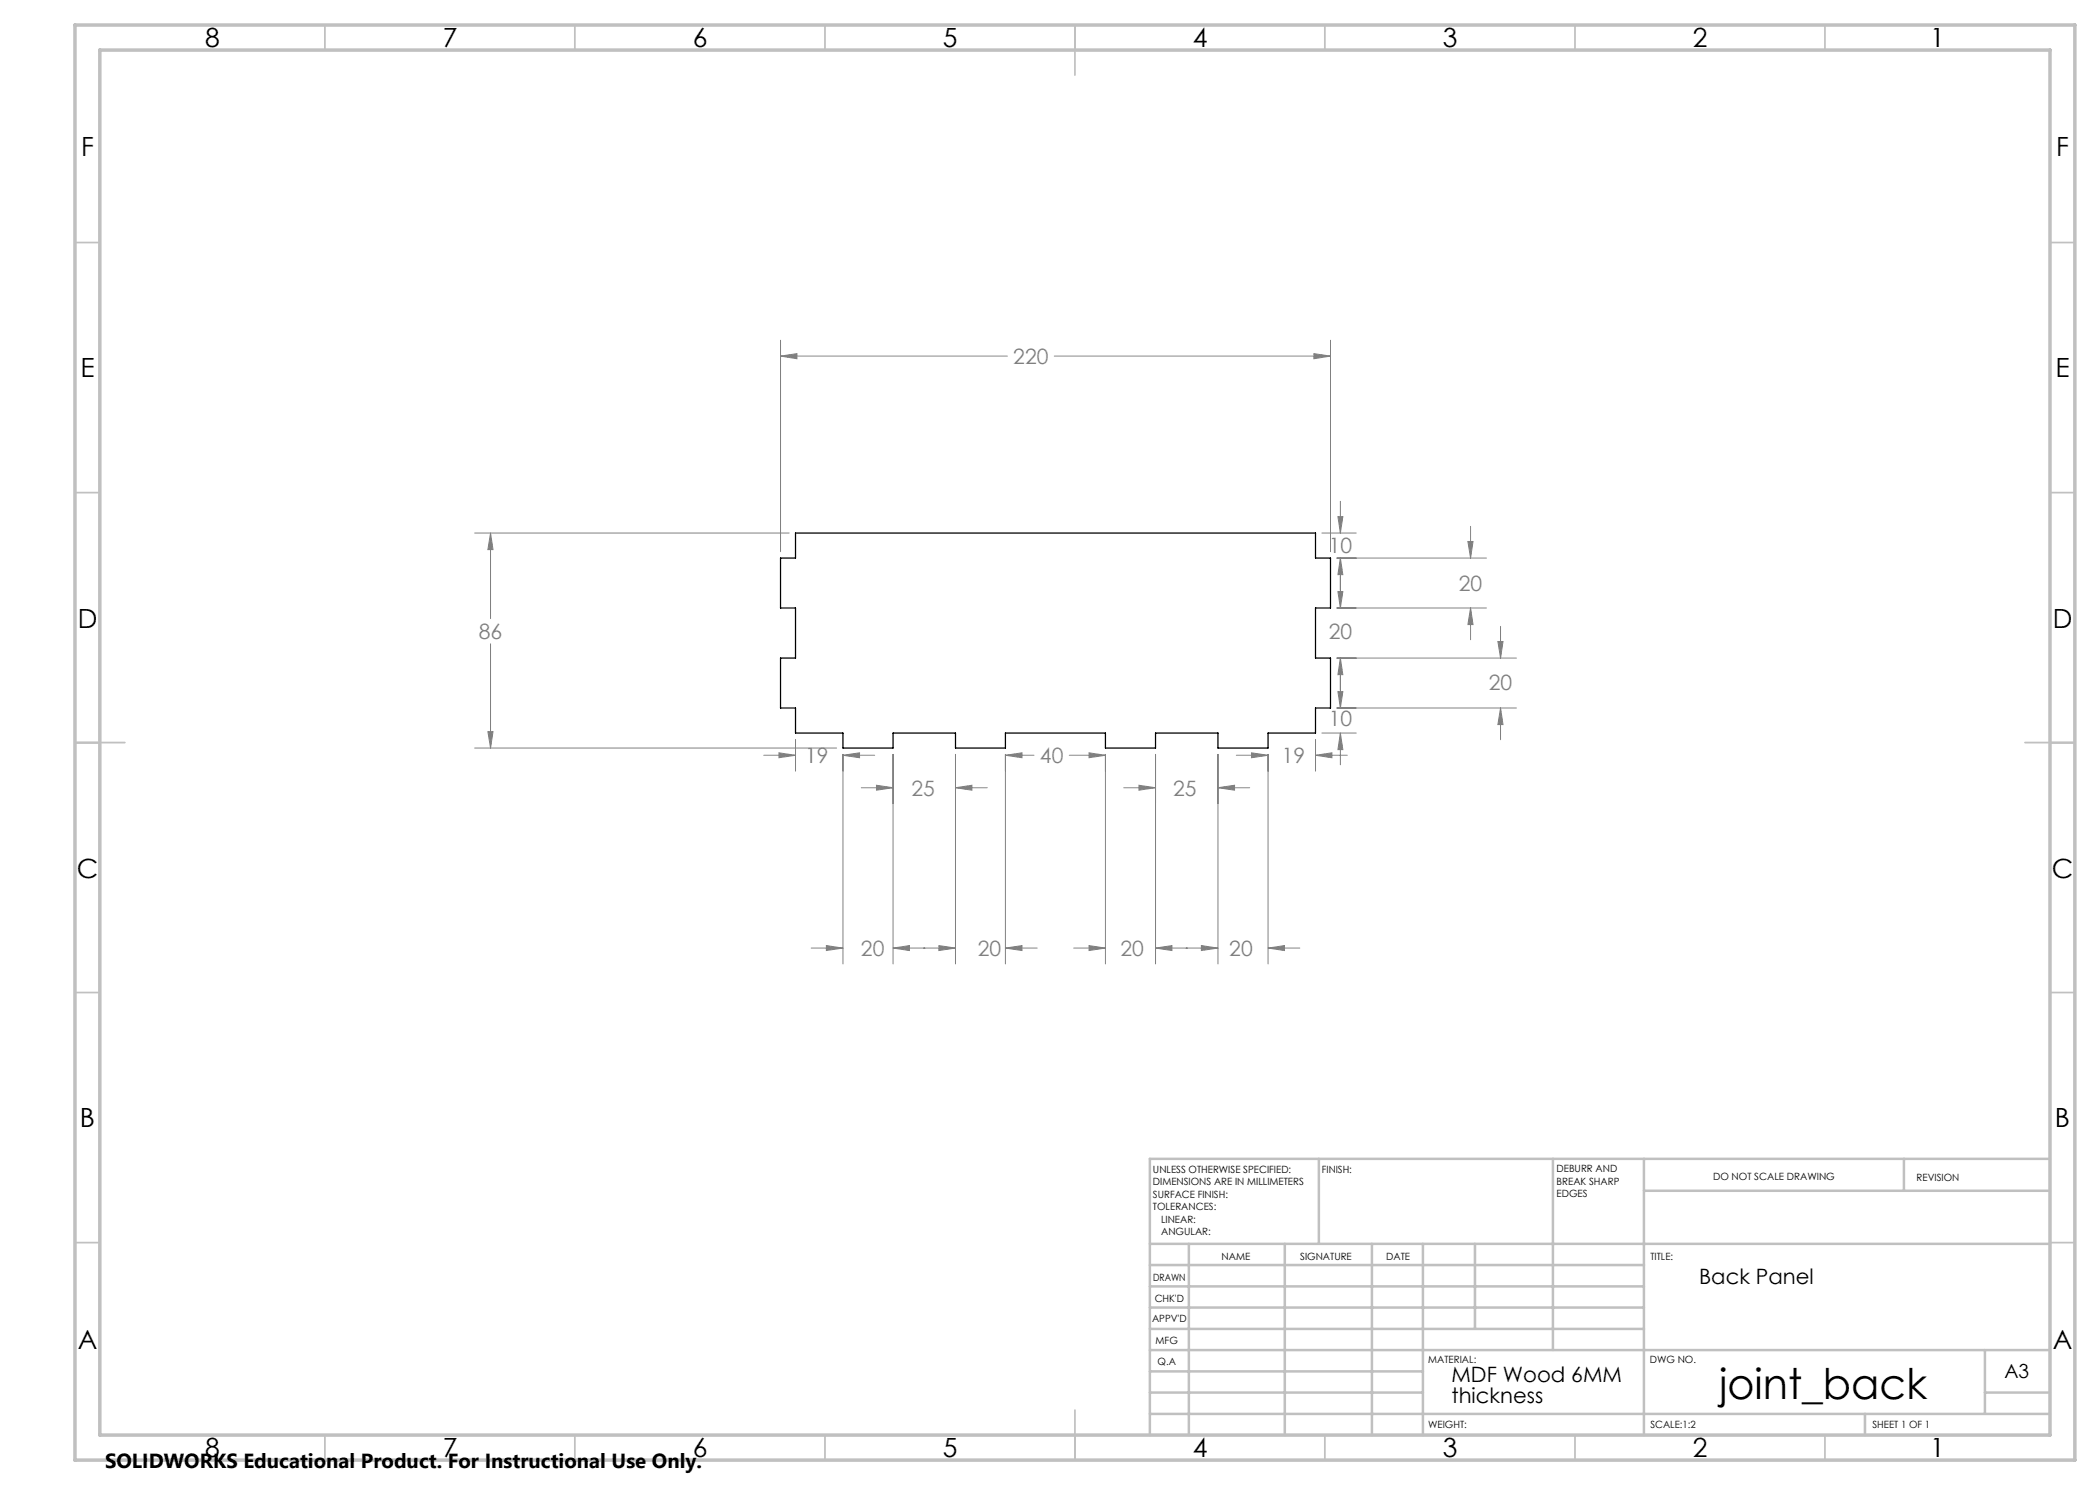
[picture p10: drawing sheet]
<svg xmlns="http://www.w3.org/2000/svg" width="420mm" height="297mm" viewBox="0 0 420 297" stroke-linecap="round" stroke-linejoin="round" font-family="sans-serif">
<g fill="none" stroke="#808080" stroke-width=".2">
<path d="M156.1 71.2l3.3-.5v1.1zM156.1 68v42.3M156.1 71.2h45.4M210.9 71.2h55.2M262.8 70.7l3.3 .5-3.3 .6zM266.1 68v42.3M94.9 106.6h62.9M98.1 106.6l.5 3.3h-1zM98.1 106.6v17.1M264.4 106.6h6.9M267.4 111.6h29.9M267.6 103.3h1l-.5 3.3z"/>
<path d="M267.6 118.3h1l-.5 3.3zM268.1 111.6l.5 3.3h-1zM268.1 100.3v6.3M268.1 111.6v10M293.6 108.3h1l-.5 3.3zM294.1 105.3v6.3M98.1 128.8v20.8M267.4 121.6h29.9M267.4 131.6h35.9M267.6 138.3h1l-.5 3.3zM268.1 131.6l.5 3.3h-1zM268.1 131.6v10"/>
<path d="M294.1 121.6l.5 3.3h-1zM294.1 121.6v6.3M299.6 128.3h1l-.5 3.3zM300.1 125.3v6.3M94.9 149.6h72.4M97.6 146.3h1l-.5 3.3zM152.8 151.1h6.3M155.8 150.6l3.3 .5-3.3 .4zM159.1 147.9v6.3M168.6 151.1l3.3-.5v.9zM168.6 150.9v41.9M168.6 151.1h6.3"/>
<path d="M172.3 157.5h6.3M175.3 157.1l3.3 .4-3.3 .5zM178.6 150.9v41.9M191.1 157.5l3.3-.4v.9zM191.1 150.9v41.9M191.1 157.5h6.3M201.1 151.1l3.3-.5v.9zM201.1 151.1h5.7M201.1 150.9v41.9M213.9 151.1h7.2M217.8 150.6l3.3 .5-3.3 .4zM221.1 150.9v41.9"/>
<path d="M224.8 157.5h6.3M227.8 157.1l3.3 .4-3.3 .5zM231.1 150.9v41.9M243.6 157.5l3.3-.4v.9zM243.6 157.5h6.3M243.6 150.9v41.9M247.3 151.1h6.3M250.3 150.6l3.3 .5-3.3 .4zM253.6 150.9v41.9M263.1 151.1l3.3-.5v.9zM263.1 151.1h6.4M263.1 147.9v6.3"/>
<path d="M264.4 146.6h6.9M267.4 141.6h35.9M268.1 146.6l.5 3.3h-1zM268.1 146.6v6.4M300.1 141.6l.5 3.3h-1zM300.1 141.6v6.4M162.2 189.6h6.4M165.3 189.1l3.3 .5-3.3 .5zM178.6 189.6l3.3-.5v1zM178.6 189.6h12.5M187.8 189.1l3.3 .5-3.3 .5zM201.1 189.6l3.3-.5v1z"/>
<path d="M201.1 189.6h6.3M214.7 189.6h6.4M217.8 189.1l3.3 .5-3.3 .5zM231.1 189.6l3.3-.5v1zM231.1 189.6h12.5M240.3 189.1l3.3 .5-3.3 .5zM253.6 189.6l3.3-.5v1zM253.6 189.6h6.4"/>
</g>
<g fill="none" stroke="#c0c0c0" stroke-width=".35">
<path d="M65 5v5M115 5v5M165 5v5M215 5v10M265 5v5M315 5v5M365 5v5M15 48.5h5M410 48.5h5M15 98.5h5M410 98.5h5M15 148.5h10"/>
<path d="M405 148.5h10M15 198.5h5M410 198.5h5M15 248.5h5M410 248.5h5M65 287v5M115 287v5M165 287v5M215 282v10M265 287v5M315 287v5M365 287v5"/>
</g>
<g fill="none" stroke="#c0c0c0" stroke-width=".5">
<path d="M263.8 231.8v17M310.6 231.8v38.2M328.8 231.8v55.2M328.8 238.2h81.2M380.8 231.8v6.4M410 231.8h-180v55.2M230 248.8h180M230 257.3h98.8M230 253h98.8M237.8 248.8v38.2M257 248.8v38.2M274.4 248.8v38.2"/>
<path d="M284.6 248.8v38.2M295 248.8v17M230 265.8h98.8M230 261.5h98.8M230 278.5h54.6M230 274.3h54.6M230 270h180M397 278.5h13M397 270v12.8M230 282.8h180M373 282.8v4.2"/>
</g>
<path d="M15 5h400v287h-400zM20 10h390v277h-390z" fill="none" stroke="#c0c0c0" stroke-width=".7"/>
<path d="M262.8 70.7l3.3 .5-3.3 .6zM156.1 71.2l3.3-.5v1.1zM98.1 106.6l.5 3.3h-1zM97.6 146.3h1l-.5 3.3zM155.8 150.6l3.3 .5-3.3 .4zM168.6 151.1l3.3-.5v.9zM165.3 189.1l3.3 .5-3.3 .5zM178.6 189.6l3.3-.5v1zM175.3 157.1l3.3 .4-3.3 .5zM191.1 157.5l3.3-.4v.9zM187.8 189.1l3.3 .5-3.3 .5zM201.1 189.6l3.3-.5v1zM201.1 151.1l3.3-.5v.9zM217.8 150.6l3.3 .5-3.3 .4zM217.8 189.1l3.3 .5-3.3 .5zM231.1 189.6l3.3-.5v1zM227.8 157.1l3.3 .4-3.3 .5zM243.6 157.5l3.3-.4v.9zM240.3 189.1l3.3 .5-3.3 .5zM253.6 189.6l3.3-.5v1zM250.3 150.6l3.3 .5-3.3 .4zM263.1 151.1l3.3-.5v.9zM267.6 103.3h1l-.5 3.3zM268.1 111.6l.5 3.3h-1zM294.1 121.6l.5 3.3h-1zM293.6 108.3h1l-.5 3.3zM267.6 118.3h1l-.5 3.3zM268.1 131.6l.5 3.3h-1zM300.1 141.6l.5 3.3h-1zM299.6 128.3h1l-.5 3.3zM267.6 138.3h1l-.5 3.3zM268.1 146.6l.5 3.3h-1z" fill="#808080"/>
<path d="M159.1 106.6h104v5h3v10h-3v10h3v10h-3v5h-9.5v3h-10v-3h-12.5v3h-10v-3h-20v3h-10v-3h-12.5v3h-10v-3h-9.5v-5h-3v-10h3v-10h-3v-10h3z" fill="none" stroke="#000" stroke-width=".25"/>
<text font-size="8.5" x="343.8" y="279.7">joint_back</text>
<g font-size="5.3">
<text x="41" y="9.5">8</text>
<text x="88.5" y="9.5">7</text>
<text x="138.5" y="9.5">6</text>
<text x="188.5" y="9.5">5</text>
<text x="238.5" y="9.5">4</text>
<text x="288.5" y="9.5">3</text>
<text x="338.5" y="9.5">2</text>
<text x="386" y="9.5">1</text>
<text x="16.2" y="31.2">F</text>
<text x="411.2" y="31.2">F</text>
<text x="16.1" y="75.5">E</text>
<text x="411.1" y="75.5">E</text>
<text x="15.5" y="125.5">D</text>
<text x="410.5" y="125.5">D</text>
<text x="15.4" y="175.5">C</text>
<text x="410.4" y="175.5">C</text>
<text x="16" y="225.5">B</text>
<text x="411" y="225.5">B</text>
<text x="15.5" y="269.7">A</text>
<text x="410.5" y="269.7">A</text>
<text x="41" y="291.5">8</text>
<text x="88.5" y="291.5">7</text>
<text x="138.5" y="291.5">6</text>
<text x="188.5" y="291.5">5</text>
<text x="238.5" y="291.5">4</text>
<text x="288.5" y="291.5">3</text>
<text x="338.5" y="291.5">2</text>
<text x="386" y="291.5">1</text>
</g>
<g font-size="4.2" fill="#808080">
<text x="202.7" y="72.8">220</text>
<text x="265.8" y="110.5">10</text>
<text x="291.8" y="118.1">20</text>
<text x="95.8" y="127.8">86</text>
<text x="265.8" y="127.8">20</text>
<text x="297.8" y="138">20</text>
<text x="265.8" y="145.3">10</text>
<text x="161" y="152.6">19</text>
<text x="208" y="152.6">40</text>
<text x="256.3" y="152.6">19</text>
<text x="182.3" y="159.1">25</text>
<text x="234.6" y="159.1">25</text>
<text x="172.2" y="191.2">20</text>
<text x="195.6" y="191.2">20</text>
<text x="224.1" y="191.2">20</text>
<text x="245.9" y="191.2">20</text>
</g>
<g font-size="4.2">
<text x="339.8" y="256.8">Back Panel</text>
<text x="290.3" y="276.4">MDF Wood 6MM</text>
<text x="290.3" y="280.6">thickness</text>
</g>
<text font-size="4.1" x="21" y="293.7">SOLIDWORKS Educational Product. For Instructional Use Only.</text>
<text font-size="3.9" x="400.9" y="275.5">A3</text>
<g font-size="2">
<text x="230.6" y="234.6">UNLESS OTHERWISE SPECIFIED:</text>
<text x="230.6" y="237.1">DIMENSIONS ARE IN MILLIMETERS</text>
<text x="230.6" y="239.6">SURFACE FINISH:</text>
<text x="264.4" y="234.6">FINISH:</text>
<text x="311.3" y="234.5">DEBURR AND</text>
<text x="311.3" y="237">BREAK SHARP</text>
<text x="311.3" y="239.5">EDGES</text>
<text x="342.6" y="236">DO NOT SCALE DRAWING</text>
<text x="383.3" y="236.2">REVISION</text>
<text x="230.6" y="242.1">TOLERANCES:</text>
<text x="232.2" y="244.6">LINEAR:</text>
<text x="232.2" y="247.1">ANGULAR:</text>
<text x="244.3" y="252">NAME</text>
<text x="260" y="251.9">SIGNATURE</text>
<text x="277.2" y="251.9">DATE</text>
<text x="330.1" y="251.9">TITLE:</text>
<text x="230.6" y="256.1">DRAWN</text>
<text x="230.9" y="260.3">CHK'D</text>
<text x="230.4" y="264.4">APPV'D</text>
<text x="231.1" y="268.8">MFG</text>
<text x="231.5" y="273">Q.A</text>
<text x="285.6" y="272.5">MATERIAL:</text>
<text x="330" y="272.5">DWG NO.</text>
<text x="285.6" y="285.5">WEIGHT:</text>
<text x="330.1" y="285.6">SCALE:1:2</text>
<text x="374.5" y="285.6">SHEET 1 OF 1</text>
</g>
</svg>
